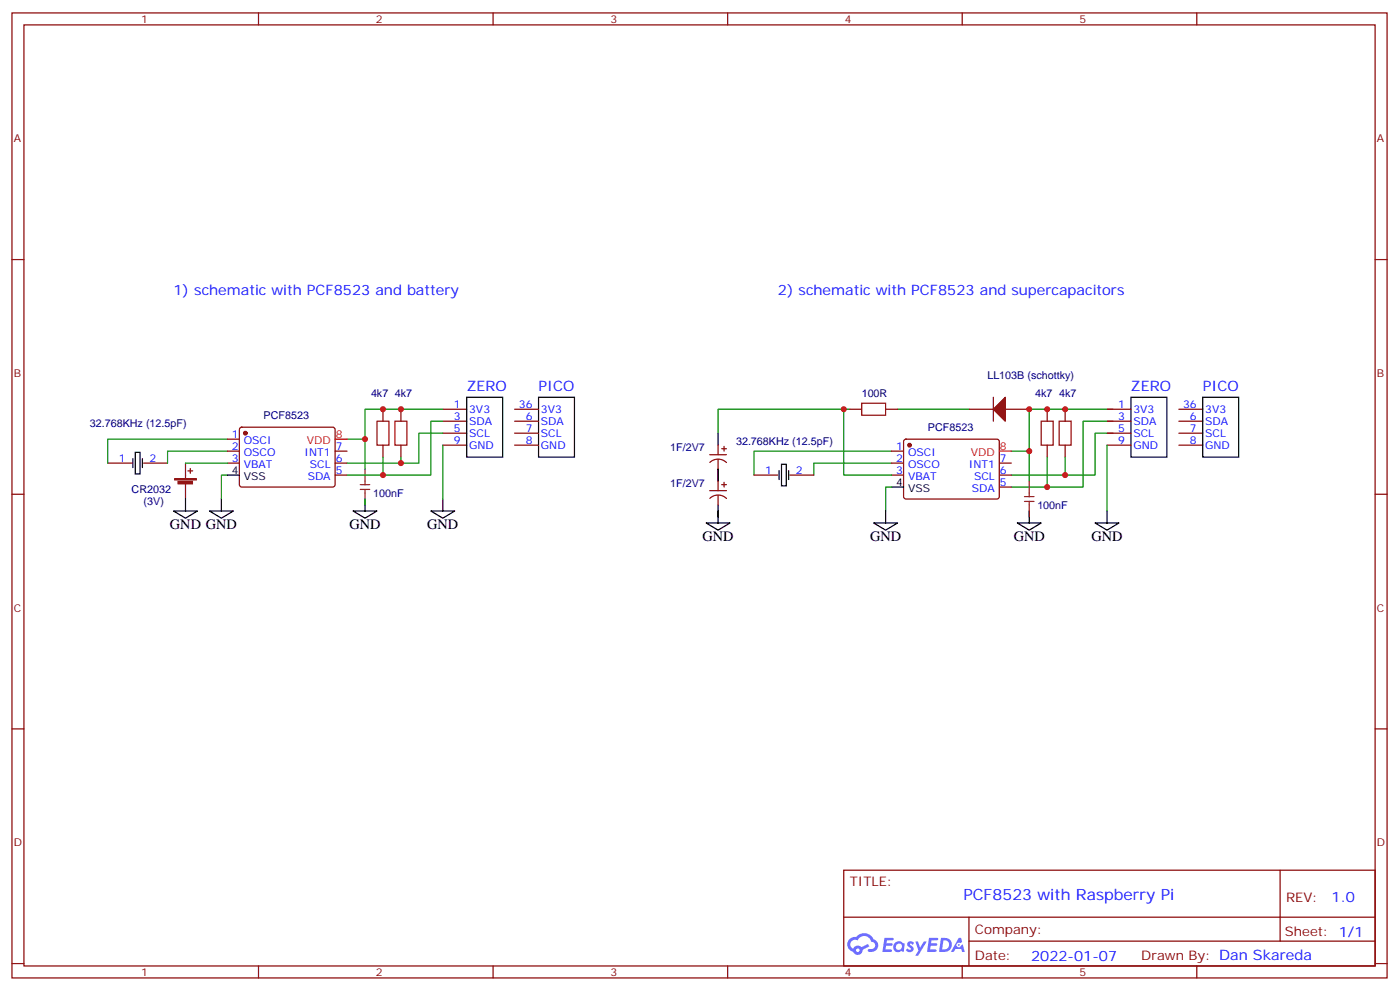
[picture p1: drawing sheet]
<svg xmlns="http://www.w3.org/2000/svg" width="413mm" height="292mm" viewBox="0 0 413 292" stroke-linecap="round" stroke-linejoin="round" font-family="sans-serif">
<g fill="none" stroke="#870000" stroke-width=".35">
<path d="M3.5 3.8h405.4v284.3h-405.4zM7.1 7.3h398.2v277.3h-398.2zM76.2 3.8v3.5M145.3 3.8v3.5M214.5 3.8v3.5M283.6 3.8v3.5M352.8 3.8v3.5M3.5 76.5h3.6M405.3 76.5h3.6M3.5 145.6h3.6M405.3 145.6h3.6M3.5 214.8h3.6"/>
<path d="M405.3 214.8h3.6M248.7 256.4h156.6v28.2h-156.6zM377.3 256.4v20.9M248.7 270.2h156.5M285.6 277.3h119.6M285.6 270.2v14.2M3.5 283.9h3.6M76.2 284.6v3.5M145.3 284.6v3.5M214.5 284.6v3.5M283.6 284.6v3.5M352.8 284.6v3.5"/>
<path d="M405.3 283.9h3.6"/>
</g>
<g fill="#5487ff">
<path d="M267.7 277.6a1.22 1.22 0 0 1 1.7 .2l-.4 .6a.47 .47 0 0 0-.3-.4 .47 .47 0 0 0-.5 .2l.1 .2a1.14 1.14 0 0 1 .8 1.8 1.14 1.14 0 0 1-1.9 0l-.2-.2 .5-.6 .7 .5a.29 .29 0 0 0 .3-.3 .29 .29 0 0 0-.2-.3 1.04 1.04 0 0 1-.6-1.7z"/>
<path d="M260.7 276.3h2.4l.3 .2-.2 .5-1.8 .1-.1 .8h1.5l.3 .4-.3 .4h-1.6l-.2 1.1h1.7l.2 .3-.2 .3-2.6 .1z"/>
<path d="M273.8 276.3h2.4l.3 .2-.1 .5-1.8 .1-.2 .8h1.6l.3 .4-.4 .4h-1.6l-.1 1.1h1.7l.2 .3-.2 .3-2.6 .1z"/>
<path d="M282.6 276.3h.7l.3 1.3-.6 .3a.69 .69 0 0 0-1 .3 .69 .69 0 0 0 .4 .9 .69 .69 0 0 0 .9-.6l.5-.2 .6 2.2h-.8l-.2-.9h-1.8l-.5 .9h-.8z"/>
<path d="M269.8 277.4h.8l.6 1.8 1.1-1.8h.9l-2.6 4.2h-.8l.9-1.5z"/>
<path d="M277.4 276.3l-.6 4.2h1.3a2.11 2.11 0 0 0 2.5-2.1 2.11 2.11 0 0 0-2.5-2.1zM278.1 277.1a1.39 1.39 0 0 1 1.7 1.4 1.39 1.39 0 0 1-1.8 1.3h-.3z"/>
<path d="M263.7 277.9a1.54 1.54 0 0 0-.1 2.2 1.54 1.54 0 0 0 2.2 .1l.6 .3 .3-2.3-.2-.3h-.4a1.49 1.49 0 0 0-2.4 0zM264 278.9a.94 .94 0 0 1 1.8 0 .94 .94 0 0 1-1.8 0z"/>
<path d="M250.4 276.7a2.18 2.18 0 0 0 1.1 3.7 1.44 1.44 0 0 0 1.6 .9 1.44 1.44 0 0 0 1.2-1.4l2-1.1-.5-.7-1.9 1a1.47 1.47 0 0 0-2.4 .4 1.39 1.39 0 0 1-.7-1.9 1.39 1.39 0 0 1 2-.5 2.12 2.12 0 0 1 2.2-1.3 2.12 2.12 0 0 1 1.9 1.7 1.14 1.14 0 0 1 1.1 1.4 1.14 1.14 0 0 1-1.7 .7 .43 .43 0 0 0-.5 .4 .43 .43 0 0 0 .4 .5 1.98 1.98 0 0 0 2.5-1.2 1.98 1.98 0 0 0-1.2-2.6 3.1 3.1 0 0 0-5.3-.6l-.9 .1zM252.3 280a.55 .55 0 0 1 1.1 0 .55 .55 0 0 1-1.1 0z"/>
<circle cx="282.6" cy="278.4" r=".26"/>
</g>
<g fill="none" stroke="#870000" stroke-width=".35">
<path d="M292.8 117.1v7M31.7 136.5h7.1M42.3 136.5h7.1M67 136.5h3.6M67 129.4h3.6M67 132.9h3.6M70.8 126.1l.5-.2h27l.5 .7-.1 16.5-.6 .4-27.1-.1-.4-.6v-16.2zM98.8 136.5h3.5M98.8 140h3.5M98.8 132.9h3.5M112.9 120.6v3.5M112.9 131.2v3.5"/>
<path d="M118.2 120.6v3.5M118.2 131.2v3.5M130.5 131.2h7.1M130.5 127.6h7.1M130.5 124.1h7.1M130.5 120.6h7.1M151.7 131.2h7M151.7 127.6h7M151.7 124.1h7M151.7 120.6h7M209.2 134h4.9M209.2 136.3a3.5 3.5 0 0 1 4.9 0"/>
<path d="M211.7 131.2v2.8M211.7 135.4v2.8M212.7 132.2h1.4M213.4 131.5v1.4M222.2 140h7.1M232.8 140h7.1M250.5 120.6h3.5M261.1 120.6h3.5M262.8 136.5h3.5M262.8 140h3.5M262.8 132.9h3.5M266.6 129.6l.5-.2 27 .1 .5 .6-.1 16.5-.6 .4h-27.1l-.5-.7v-16.2z"/>
<path d="M285.8 120.6h7M294.6 136.5h3.5M294.6 140h3.5M296.3 120.6h7.1M308.7 120.6v3.5M308.7 131.2v3.5M314 120.6v3.5M314 131.2v3.5M326.3 131.2h7.1M326.3 127.6h7.1M326.3 124.1h7.1M326.3 120.6h7.1"/>
<path d="M347.5 131.2h7M347.5 127.6h7M347.5 124.1h7M347.5 120.6h7M209.2 144.6h4.9M209.2 146.8a3.5 3.5 0 0 1 4.9 .1M211.7 141.7v2.9M211.7 146v2.8M212.7 142.8h1.4M213.4 142.1v1.4M294.6 143.5h3.5"/>
</g>
<g fill="none" stroke="#000" stroke-width=".35">
<path d="M137.6 117.1h10.6v17.6h-10.6zM158.7 117.1h10.6v17.6h-10.6zM333.4 117.1h10.6v17.6h-10.6zM354.5 117.1h10.6v17.6h-10.6zM39.2 135.1v2.7M39.9 133.3h1.4v6.3h-1.4zM42 135.1v2.7M67 140h3.6M211.7 127.6v3.6M211.7 138.2v3.5M229.7 138.7v2.6M230.4 136.8h1.4v6.4h-1.4z"/>
<path d="M232.5 138.7v2.6M51.2 150.6h7l-3.5 2.1zM54.7 147v3.6M61.7 150.6h7.1l-3.5 2.1zM65.3 147v3.6M104.1 150.6h7l-3.5 2.1zM107.6 147v3.6M127 150.6h7.1l-3.6 2.1zM130.5 147v3.6M208.1 154.1h7.1l-3.5 2.1zM211.7 148.8v5.3M257.5 154.1h7.1l-3.5 2.1z"/>
<path d="M261.1 150.6v3.5M262.8 143.5h3.5M299.9 154.1h7l-3.5 2.1zM303.4 150.6v3.5M322.8 154.1h7l-3.5 2.1zM326.3 150.6v3.5"/>
</g>
<g fill="none" stroke="#008700" stroke-width=".35">
<path d="M54.7 136.5h12.3M67 132.9h-17.6v3.6M67 140h-1.7v7M67 129.4h-35.3v7.1M102.3 129.4h5.3v8.8M112.9 134.7v5.3M118.2 134.7v1.8M130.5 120.6h-22.9v8.8M130.5 124.1h-3.5v15.9h-24.7M130.5 127.6h-7v8.9h-21.2M130.5 131.2v15.8M248.7 120.6v19.4h14.1"/>
<path d="M250.5 120.6h-38.8v7M262.8 132.9h-40.6v7.1M262.8 136.5h-22.9v3.5M264.6 120.6h21.2M298.1 132.9h5.3v8.8M308.7 134.7v8.8M314 134.7v5.3h-15.9M326.3 131.2v19.4M328.1 127.6h-5.3v12.4h-8.8M328.1 124.1h-8.8v19.4h-21.2M328.1 120.6h-24.7v12.3M107.6 147v1.8"/>
<path d="M211.7 150.6v1.7M262.8 143.5h-1.7v7.1M303.4 150.6v1.7"/>
</g>
<g fill="#850000" stroke="#850000" stroke-width=".35">
<path d="M51.5 141h6.4v.4h-6.4z"/>
<path d="M52.5 141.9h4.2v.7h-4.2z"/>
</g>
<path d="M54.7 136.5v4.5M55.4 138.7h1.4M56.1 138v1.5M54.7 142.5v4.5" fill="none" stroke="#850000" stroke-width=".35"/>
<path d="M107.6 138.2v4.6M106.2 142.8h2.8M106.2 144.2h2.8M107.6 144.2v4.6M302 146.3h2.8M302 147.7h2.8M303.4 141.7v4.6M303.4 147.7v4.6" fill="none" stroke="#8c2424" stroke-width=".35"/>
<path d="M254 118.8h7.1v3.5h-7.1zM111.1 124.1h3.6v7.1h-3.6zM116.4 124.1h3.5v7.1h-3.5zM306.9 124.1h3.5v7.1h-3.5zM312.2 124.1h3.5v7.1h-3.5z" fill="none" stroke="#a10000" stroke-width=".35"/>
<g fill="#870000" stroke="#870000" stroke-width=".35">
<path d="M292.8 120.6l3.5-3.5v7z"/>
<circle cx="72.3" cy="127.6" r=".53"/>
<circle cx="268.1" cy="131.2" r=".53"/>
</g>
<path d="M98.8 129.4h3.5M294.6 132.9h3.5" fill="none" stroke="#f00" stroke-width=".35"/>
<g fill="#c00">
<circle cx="107.6" cy="129.4" r=".88"/>
<circle cx="112.9" cy="140" r=".88"/>
<circle cx="112.9" cy="120.6" r=".88"/>
<circle cx="118.2" cy="120.6" r=".88"/>
<circle cx="118.2" cy="136.5" r=".88"/>
<circle cx="314" cy="140" r=".88"/>
<circle cx="308.7" cy="143.5" r=".88"/>
<circle cx="308.7" cy="120.6" r=".88"/>
<circle cx="303.4" cy="120.6" r=".88"/>
<circle cx="303.4" cy="132.9" r=".88"/>
<circle cx="314" cy="120.6" r=".88"/>
<circle cx="248.7" cy="120.6" r=".88"/>
</g>
<text font-size="4.6" fill="#00f" x="284" y="265.2">PCF8523 with Raspberry Pi</text>
<g font-size="4.2" fill="#00f">
<text x="51.2" y="87.1">1) schematic with PCF8523 and battery</text>
<text x="229.3" y="87.1">2) schematic with PCF8523 and supercapacitors</text>
<text x="137.6" y="115.3">ZERO</text>
<text x="158.7" y="115.3">PICO</text>
<text x="333.4" y="115.3">ZERO</text>
<text x="354.5" y="115.3">PICO</text>
<text x="392.5" y="265.7">1.0</text>
<text x="304" y="283">2022-01-07</text>
</g>
<g font-size="4.2">
<text x="50.1" y="155.9">GND GND</text>
<text x="103" y="155.9">GND</text>
<text x="125.9" y="155.9">GND</text>
<text x="207.1" y="159.4">GND</text>
<text x="256.5" y="159.4">GND</text>
<text x="298.8" y="159.4">GND</text>
<text x="321.7" y="159.4">GND</text>
</g>
<g font-size="3.9" fill="#800">
<text x="250.5" y="261">TITLE:</text>
<text x="379.1" y="265.7">REV:</text>
<text x="287.4" y="275.2">Company:</text>
<text x="378.7" y="275.8">Sheet: 1/1</text>
<text x="287.4" y="282.9">Date:</text>
<text x="336.4" y="282.9">Drawn By: Dan Skareda</text>
</g>
<g font-size="3.2" fill="#800">
<text x="41.6" y="6.8">1</text>
<text x="110.8" y="6.8">2</text>
<text x="179.9" y="6.8">3</text>
<text x="249.1" y="6.8">4</text>
<text x="318.2" y="6.8">5</text>
<text x="4.1" y="41.9">A</text>
<text x="405.9" y="41.9">A</text>
<text x="4.1" y="111.1">B</text>
<text x="405.9" y="111.1">B</text>
<text x="4.1" y="180.2">C</text>
<text x="405.9" y="180.2">C</text>
<text x="4.1" y="249.3">D</text>
<text x="405.9" y="249.3">D</text>
<text x="41.6" y="287.6">1</text>
<text x="110.8" y="287.6">2</text>
<text x="179.9" y="287.6">3</text>
<text x="249.1" y="287.6">4</text>
<text x="318.2" y="287.6">5</text>
</g>
<g font-size="3.2" fill="#000080">
<text x="291" y="111.8">LL103B (schottky)</text>
<text x="109.4" y="117.1">4k7</text>
<text x="116.4" y="117.1">4k7</text>
<text x="254" y="117.1">100R</text>
<text x="305.2" y="117.1">4k7</text>
<text x="312.2" y="117.1">4k7</text>
<text x="26.5" y="125.9">32.768KHz (12.5pF)</text>
<text x="77.7" y="123.5">PCF8523</text>
<text x="217" y="131.2">32.768KHz (12.5pF)</text>
<text x="273.5" y="127">PCF8523</text>
<text x="197.6" y="132.9">1F/2V7</text>
<text x="197.6" y="143.5">1F/2V7</text>
<text x="38.8" y="145.3">CR2032</text>
<text x="42.3" y="148.8">(3V)</text>
<text x="110" y="146.4">100nF</text>
<text x="305.8" y="149.9">100nF</text>
</g>
<g font-size="3.2" fill="#00f">
<text x="133.8" y="123.8">3</text>
<text x="133.8" y="120.2">1</text>
<text x="138.3" y="125.2">SDA</text>
<text x="138.3" y="121.6">3V3</text>
<text x="153" y="120.2">36</text>
<text x="155" y="123.8">6</text>
<text x="159.5" y="121.6">3V3</text>
<text x="159.5" y="125.2">SDA</text>
<text x="329.6" y="120.2">1</text>
<text x="329.6" y="123.8">3</text>
<text x="334.1" y="121.6">3V3</text>
<text x="334.1" y="125.2">SDA</text>
<text x="348.7" y="120.2">36</text>
<text x="350.8" y="123.8">6</text>
<text x="355.2" y="125.2">SDA</text>
<text x="355.2" y="121.6">3V3</text>
<text x="68.4" y="129">1</text>
<text x="71.9" y="130.8">OSCI</text>
<text x="133.8" y="130.8">9</text>
<text x="133.8" y="127.3">5</text>
<text x="138.3" y="128.7">SCL</text>
<text x="155" y="127.3">7</text>
<text x="155" y="130.8">8</text>
<text x="159.5" y="128.7">SCL</text>
<text x="329.6" y="127.3">5</text>
<text x="329.6" y="130.8">9</text>
<text x="334.1" y="128.7">SCL</text>
<text x="350.8" y="130.8">8</text>
<text x="350.8" y="127.3">7</text>
<text x="355.2" y="128.7">SCL</text>
<text x="35" y="136.1">1</text>
<text x="44.1" y="136.1">2</text>
<text x="68.4" y="132.6">2</text>
<text x="68.4" y="136.1">3</text>
<text x="71.9" y="134.3">OSCO</text>
<text x="71.9" y="137.9">VBAT</text>
<text x="89.8" y="134.3">INT1</text>
<text x="91.3" y="137.9">SCL</text>
<text x="99" y="136.1">6</text>
<text x="99" y="132.6">7</text>
<text x="138.3" y="132.2">GND</text>
<text x="159.5" y="132.2">GND</text>
<text x="264.2" y="132.6">1</text>
<text x="264.2" y="136.1">2</text>
<text x="267.7" y="134.3">OSCI</text>
<text x="267.7" y="137.9">OSCO</text>
<text x="285.6" y="137.9">INT1</text>
<text x="294.7" y="136.1">7</text>
<text x="334.1" y="132.2">GND</text>
<text x="355.2" y="132.2">GND</text>
<text x="90.7" y="141.4">SDA</text>
<text x="99" y="139.6">5</text>
<text x="225.5" y="139.6">1</text>
<text x="234.6" y="139.6">2</text>
<text x="264.2" y="139.6">3</text>
<text x="267.7" y="141.4">VBAT</text>
<text x="287.1" y="141.4">SCL</text>
<text x="294.7" y="143.2">5</text>
<text x="294.7" y="139.6">6</text>
<text x="286.5" y="144.9">SDA</text>
</g>
<g font-size="3.2" fill="#f00">
<text x="90.4" y="130.8">VDD</text>
<text x="99" y="129">8</text>
<text x="286.2" y="134.3">VDD</text>
<text x="294.7" y="132.6">8</text>
</g>
<g font-size="3.2">
<text x="68.4" y="139.6">4</text>
<text x="71.9" y="141.4">VSS</text>
<text x="264.2" y="143.2">4</text>
<text x="267.7" y="144.9">VSS</text>
</g>
</svg>
